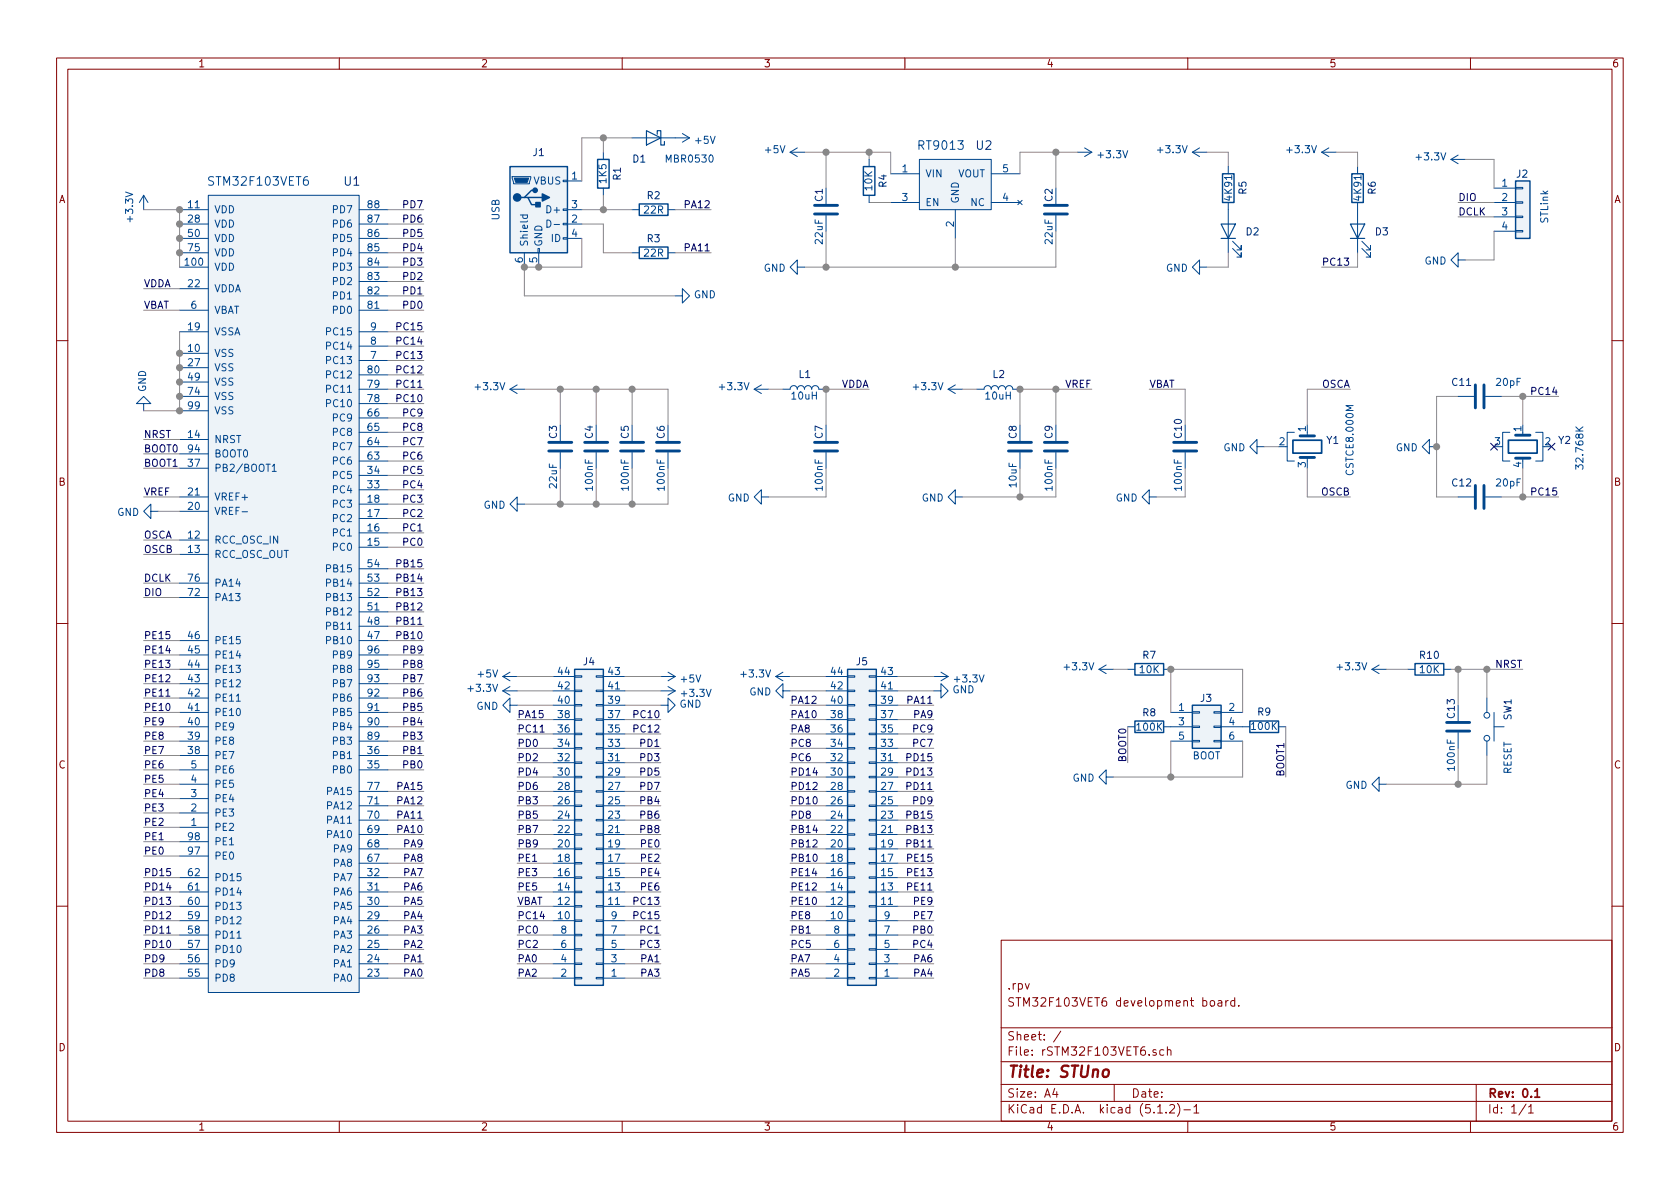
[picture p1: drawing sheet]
EESchema Schematic File Version 4
LIBS:rSTM32F103VET6-cache
EELAYER 29 0
EELAYER END
$Descr A4 11693 8268
encoding utf-8
Sheet 1 1
Title "STUno"
Date ""
Rev "0.1"
Comp ""
Comment1 "STM32F103VET6 development board."
Comment2 ".rpv"
Comment3 ""
Comment4 ""
$EndDescr
$Comp
L Device:C C13
U 1 1
P 10150 5050
F 0 "C13" V 10100 5100 50  0000 L CNN
F 1 "100nF" V 10100 4850 50  0000 C CNN
F 2 "Capacitors_SMD:C_0805" H 10188 4900 50  0001 C CNN
F 3 "~" H 10150 5050 50  0001 C CNN
	1    10150 5050
	1    0    0    -1  
$EndComp
$Comp
L Device:LED D2
U 1 1
P 8550 1600
F 0 "D2" V 8543 1483 50  0000 R CNN
F 1 "LED" V 8498 1483 50  0001 R CNN
F 2 "LEDs:LED_0805" H 8550 1600 50  0001 C CNN
F 3 "~" H 8550 1600 50  0001 C CNN
	1    8550 1600
	0    -1   -1   0   
$EndComp
$Comp
L Device:LED D3
U 1 1
P 9450 1600
F 0 "D3" V 9443 1483 50  0000 R CNN
F 1 "LED" V 9398 1483 50  0001 R CNN
F 2 "LEDs:LED_0805" H 9450 1600 50  0001 C CNN
F 3 "~" H 9450 1600 50  0001 C CNN
	1    9450 1600
	0    -1   -1   0   
$EndComp
$Comp
L Device:R R7
U 1 1
P 8000 4650
F 0 "R7" V 7900 4650 50  0000 C CNN
F 1 "10K" V 8000 4650 50  0000 C CNN
F 2 "Resistors_SMD:R_0603" V 7930 4650 50  0001 C CNN
F 3 "~" H 8000 4650 50  0001 C CNN
	1    8000 4650
	0    1    1    0   
$EndComp
$Comp
L Device:R R8
U 1 1
P 8000 5050
F 0 "R8" V 7900 5050 50  0000 C CNN
F 1 "100K" V 8000 5050 50  0000 C CNN
F 2 "Resistors_SMD:R_0603" V 7930 5050 50  0001 C CNN
F 3 "~" H 8000 5050 50  0001 C CNN
	1    8000 5050
	0    1    1    0   
$EndComp
$Comp
L Device:R R10
U 1 1
P 9950 4650
F 0 "R10" V 9850 4650 50  0000 C CNN
F 1 "10K" V 9950 4650 50  0000 C CNN
F 2 "Resistors_SMD:R_0603" V 9880 4650 50  0001 C CNN
F 3 "~" H 9950 4650 50  0001 C CNN
	1    9950 4650
	0    1    1    0   
$EndComp
$Comp
L Device:R R6
U 1 1
P 9450 1300
F 0 "R6" V 9550 1250 50  0000 L CNN
F 1 "4K91" V 9450 1300 50  0000 C CNN
F 2 "Resistors_SMD:R_0603" V 9380 1300 50  0001 C CNN
F 3 "~" H 9450 1300 50  0001 C CNN
	1    9450 1300
	1    0    0    -1  
$EndComp
$Comp
L Device:Crystal_GND2 Y1
U 1 1
P 9100 3100
F 0 "Y1" V 9054 3230 50  0000 L CNN
F 1 "CSTCE8.000M" H 8800 3400 50  0000 L CNN
F 2 ".rpvM:Crystal_CSTCE_3pin_3.2x1.3" H 9100 3100 50  0001 C CNN
F 3 "~" H 9100 3100 50  0001 C CNN
	1    9100 3100
	0    1    1    0   
$EndComp
$Comp
L Connector:USB_B_Micro J1
U 1 1
P 3750 1450
F 0 "J1" H 3750 1850 50  0000 C CNN
F 1 "USB" V 3450 1450 50  0000 C CNN
F 2 "Connectors_USB:USB_Micro-B_Molex_47346-0001" H 3900 1400 50  0001 C CNN
F 3 "~" H 3900 1400 50  0001 C CNN
	1    3750 1450
	1    0    0    -1  
$EndComp
$Comp
L Device:D_Schottky D1
U 1 1
P 4550 950
F 0 "D1" H 4650 1100 50  0000 C CNN
F 1 "MBR0530" H 4300 1100 50  0000 C CNN
F 2 "Diodes_SMD:D_SOD-123" H 4550 950 50  0001 C CNN
F 3 "~" H 4550 950 50  0001 C CNN
	1    4550 950 
	-1   0    0    1   
$EndComp
$Comp
L Connector_Generic:Conn_01x04 J2
U 1 1
P 10600 1400
F 0 "J2" H 10550 1600 50  0000 L CNN
F 1 "STLink" V 10750 1250 50  0000 L CNN
F 2 "Pin_Headers:Pin_Header_Straight_1x04_Pitch2.54mm" H 10600 1400 50  0001 C CNN
F 3 "~" H 10600 1400 50  0001 C CNN
	1    10600 1400
	1    0    0    -1  
$EndComp
$Comp
L power:GND #PWR0101
U 1 1
P 4700 2050
F 0 "#PWR0101" H 4700 1800 50  0001 C CNN
F 1 "GND" V 4705 1922 50  0000 R CNN
F 2 "" H 4700 2050 50  0001 C CNN
F 3 "" H 4700 2050 50  0001 C CNN
	1    4700 2050
	0    -1   -1   0   
$EndComp
Wire Wire Line
	3650 1850 3750 1850
$Comp
L power:+3.3V #PWR0102
U 1 1
P 7500 1050
F 0 "#PWR0102" H 7500 900 50  0001 C CNN
F 1 "+3.3V" V 7515 1178 50  0000 L CNN
F 2 "" H 7500 1050 50  0001 C CNN
F 3 "" H 7500 1050 50  0001 C CNN
	1    7500 1050
	0    1    1    0   
$EndComp
$Comp
L power:GND #PWR0103
U 1 1
P 8400 1850
F 0 "#PWR0103" H 8400 1600 50  0001 C CNN
F 1 "GND" V 8405 1722 50  0000 R CNN
F 2 "" H 8400 1850 50  0001 C CNN
F 3 "" H 8400 1850 50  0001 C CNN
	1    8400 1850
	0    1    1    0   
$EndComp
$Comp
L power:+3.3V #PWR0104
U 1 1
P 8400 1050
F 0 "#PWR0104" H 8400 900 50  0001 C CNN
F 1 "+3.3V" V 8415 1178 50  0000 L CNN
F 2 "" H 8400 1050 50  0001 C CNN
F 3 "" H 8400 1050 50  0001 C CNN
	1    8400 1050
	0    -1   -1   0   
$EndComp
$Comp
L power:+3.3V #PWR0105
U 1 1
P 10200 1100
F 0 "#PWR0105" H 10200 950 50  0001 C CNN
F 1 "+3.3V" V 10215 1228 50  0000 L CNN
F 2 "" H 10200 1100 50  0001 C CNN
F 3 "" H 10200 1100 50  0001 C CNN
	1    10200 1100
	0    -1   -1   0   
$EndComp
Wire Wire Line
	10400 1300 10400 1100
Wire Wire Line
	10400 1100 10200 1100
$Comp
L power:GND #PWR0106
U 1 1
P 10200 1800
F 0 "#PWR0106" H 10200 1550 50  0001 C CNN
F 1 "GND" V 10205 1672 50  0000 R CNN
F 2 "" H 10200 1800 50  0001 C CNN
F 3 "" H 10200 1800 50  0001 C CNN
	1    10200 1800
	0    1    1    0   
$EndComp
Wire Wire Line
	10400 1600 10400 1800
Wire Wire Line
	10400 1800 10200 1800
Text Label 10150 1400 0    50   ~ 0
DIO
Text Label 10150 1500 0    50   ~ 0
DCLK
Wire Wire Line
	10400 1500 10150 1500
Wire Wire Line
	10150 1400 10400 1400
$Comp
L power:GND #PWR0107
U 1 1
P 8800 3100
F 0 "#PWR0107" H 8800 2850 50  0001 C CNN
F 1 "GND" V 8805 2972 50  0000 R CNN
F 2 "" H 8800 3100 50  0001 C CNN
F 3 "" H 8800 3100 50  0001 C CNN
	1    8800 3100
	0    1    1    0   
$EndComp
Text Label 1000 3850 0    50   ~ 0
OSCB
Text Label 1000 3750 0    50   ~ 0
OSCA
Wire Wire Line
	5600 1850 5750 1850
Wire Wire Line
	5600 1050 5750 1050
$Comp
L power:GND #PWR0108
U 1 1
P 5600 1850
F 0 "#PWR0108" H 5600 1600 50  0001 C CNN
F 1 "GND" V 5605 1722 50  0000 R CNN
F 2 "" H 5600 1850 50  0001 C CNN
F 3 "" H 5600 1850 50  0001 C CNN
	1    5600 1850
	0    1    1    0   
$EndComp
$Comp
L Device:C C1
U 1 1
P 5750 1450
F 0 "C1" V 5700 1500 50  0000 L CNN
F 1 "22uF" V 5700 1200 50  0000 L CNN
F 2 "Capacitors_SMD:C_0805" H 5788 1300 50  0001 C CNN
F 3 "~" H 5750 1450 50  0001 C CNN
	1    5750 1450
	1    0    0    -1  
$EndComp
Wire Wire Line
	3900 2950 3900 2700
Wire Wire Line
	3900 3250 3900 3500
Wire Wire Line
	3650 3500 3900 3500
Wire Wire Line
	3650 2700 3900 2700
$Comp
L power:GND #PWR0109
U 1 1
P 3650 3500
F 0 "#PWR0109" H 3650 3250 50  0001 C CNN
F 1 "GND" V 3655 3372 50  0000 R CNN
F 2 "" H 3650 3500 50  0001 C CNN
F 3 "" H 3650 3500 50  0001 C CNN
	1    3650 3500
	0    1    1    0   
$EndComp
$Comp
L Device:C C3
U 1 1
P 3900 3100
F 0 "C3" V 3850 3150 50  0000 L CNN
F 1 "22uF" V 3850 2800 50  0000 L CNN
F 2 "Capacitors_SMD:C_0805" H 3938 2950 50  0001 C CNN
F 3 "~" H 3900 3100 50  0001 C CNN
	1    3900 3100
	1    0    0    -1  
$EndComp
$Comp
L power:+3.3V #PWR0110
U 1 1
P 3650 2700
F 0 "#PWR0110" H 3650 2550 50  0001 C CNN
F 1 "+3.3V" V 3665 2828 50  0000 L CNN
F 2 "" H 3650 2700 50  0001 C CNN
F 3 "" H 3650 2700 50  0001 C CNN
	1    3650 2700
	0    -1   -1   0   
$EndComp
$Comp
L power:+3.3V #PWR0111
U 1 1
P 1000 1450
F 0 "#PWR0111" H 1000 1300 50  0001 C CNN
F 1 "+3.3V" V 900 1350 50  0000 L CNN
F 2 "" H 1000 1450 50  0001 C CNN
F 3 "" H 1000 1450 50  0001 C CNN
	1    1000 1450
	1    0    0    -1  
$EndComp
$Comp
L power:GND #PWR0112
U 1 1
P 1000 2850
F 0 "#PWR0112" H 1000 2600 50  0001 C CNN
F 1 "GND" V 1005 2722 50  0000 R CNN
F 2 "" H 1000 2850 50  0001 C CNN
F 3 "" H 1000 2850 50  0001 C CNN
	1    1000 2850
	-1   0    0    1   
$EndComp
Text Label 6050 2700 2    50   ~ 0
VDDA
$Comp
L power:+3.3V #PWR0113
U 1 1
P 5350 2700
F 0 "#PWR0113" H 5350 2550 50  0001 C CNN
F 1 "+3.3V" V 5365 2828 50  0000 L CNN
F 2 "" H 5350 2700 50  0001 C CNN
F 3 "" H 5350 2700 50  0001 C CNN
	1    5350 2700
	0    -1   -1   0   
$EndComp
Text Label 1000 4150 0    50   ~ 0
DIO
Text Label 1000 4050 0    50   ~ 0
DCLK
Text Label 9400 2700 2    50   ~ 0
OSCA
Text Label 9400 3450 2    50   ~ 0
OSCB
Text Label 1000 3150 0    50   ~ 0
BOOT0
$Comp
L power:+3.3V #PWR0114
U 1 1
P 7750 4650
F 0 "#PWR0114" H 7750 4500 50  0001 C CNN
F 1 "+3.3V" V 7765 4778 50  0000 L CNN
F 2 "" H 7750 4650 50  0001 C CNN
F 3 "" H 7750 4650 50  0001 C CNN
	1    7750 4650
	0    -1   -1   0   
$EndComp
$Comp
L power:GND #PWR0115
U 1 1
P 7750 5400
F 0 "#PWR0115" H 7750 5150 50  0001 C CNN
F 1 "GND" V 7755 5272 50  0000 R CNN
F 2 "" H 7750 5400 50  0001 C CNN
F 3 "" H 7750 5400 50  0001 C CNN
	1    7750 5400
	0    1    1    0   
$EndComp
Text Label 7850 5300 1    50   ~ 0
BOOT0
Wire Wire Line
	7850 5300 7850 5050
Text Label 1000 3050 0    50   ~ 0
NRST
Text Label 10600 4650 2    50   ~ 0
NRST
$Comp
L power:+3.3V #PWR0116
U 1 1
P 9650 4650
F 0 "#PWR0116" H 9650 4500 50  0001 C CNN
F 1 "+3.3V" V 9665 4778 50  0000 L CNN
F 2 "" H 9650 4650 50  0001 C CNN
F 3 "" H 9650 4650 50  0001 C CNN
	1    9650 4650
	0    -1   -1   0   
$EndComp
$Comp
L power:GND #PWR0117
U 1 1
P 9650 5450
F 0 "#PWR0117" H 9650 5200 50  0001 C CNN
F 1 "GND" V 9655 5322 50  0000 R CNN
F 2 "" H 9650 5450 50  0001 C CNN
F 3 "" H 9650 5450 50  0001 C CNN
	1    9650 5450
	0    1    1    0   
$EndComp
$Comp
L Switch:SW_Push SW1
U 1 1
P 10350 5050
F 0 "SW1" H 10150 5200 50  0000 L CNN
F 1 "RESET" H 10450 5200 50  0000 L CNN
F 2 ".rpvM:Switch_SMD_5.2x6.4_reset" H 10350 5250 50  0001 C CNN
F 3 "~" H 10350 5250 50  0001 C CNN
	1    10350 5050
	0    1    1    0   
$EndComp
Wire Wire Line
	9650 4650 9800 4650
Wire Wire Line
	10100 4650 10150 4650
Connection ~ 10150 4650
Wire Wire Line
	10150 4650 10350 4650
Wire Wire Line
	10150 5200 10150 5450
Wire Wire Line
	10150 5450 9650 5450
$Comp
L Device:C C2
U 1 1
P 7350 1450
F 0 "C2" V 7300 1500 50  0000 L CNN
F 1 "22uF" V 7300 1200 50  0000 L CNN
F 2 "Capacitors_SMD:C_0805" H 7388 1300 50  0001 C CNN
F 3 "~" H 7350 1450 50  0001 C CNN
	1    7350 1450
	1    0    0    -1  
$EndComp
Wire Wire Line
	9450 1750 9450 1850
Wire Wire Line
	9450 1850 9200 1850
Text Label 9200 1850 0    50   ~ 0
PC13
Wire Wire Line
	9450 1050 9450 1150
$Comp
L power:GND #PWR0118
U 1 1
P 4600 4900
F 0 "#PWR0118" H 4600 4650 50  0001 C CNN
F 1 "GND" V 4605 4772 50  0000 R CNN
F 2 "" H 4600 4900 50  0001 C CNN
F 3 "" H 4600 4900 50  0001 C CNN
	1    4600 4900
	0    -1   -1   0   
$EndComp
$Comp
L power:GND #PWR0119
U 1 1
P 5500 4800
F 0 "#PWR0119" H 5500 4550 50  0001 C CNN
F 1 "GND" V 5505 4672 50  0000 R CNN
F 2 "" H 5500 4800 50  0001 C CNN
F 3 "" H 5500 4800 50  0001 C CNN
	1    5500 4800
	0    1    1    0   
$EndComp
$Comp
L power:+3.3V #PWR0120
U 1 1
P 4600 4800
F 0 "#PWR0120" H 4600 4650 50  0001 C CNN
F 1 "+3.3V" V 4615 4928 50  0000 L CNN
F 2 "" H 4600 4800 50  0001 C CNN
F 3 "" H 4600 4800 50  0001 C CNN
	1    4600 4800
	0    1    1    0   
$EndComp
$Comp
L power:+3.3V #PWR0121
U 1 1
P 5500 4700
F 0 "#PWR0121" H 5500 4550 50  0001 C CNN
F 1 "+3.3V" V 5515 4828 50  0000 L CNN
F 2 "" H 5500 4700 50  0001 C CNN
F 3 "" H 5500 4700 50  0001 C CNN
	1    5500 4700
	0    -1   -1   0   
$EndComp
Text Label 2950 6800 2    50   ~ 0
PA0
Text Label 2950 6700 2    50   ~ 0
PA1
Text Label 2950 6600 2    50   ~ 0
PA2
Text Label 2950 6500 2    50   ~ 0
PA3
Text Label 2950 6400 2    50   ~ 0
PA4
Text Label 2950 6300 2    50   ~ 0
PA5
Text Label 2950 6200 2    50   ~ 0
PA6
Text Label 2950 6100 2    50   ~ 0
PA7
Text Label 2950 5900 2    50   ~ 0
PA9
Text Label 2950 5800 2    50   ~ 0
PA10
Text Label 2950 5250 2    50   ~ 0
PB1
Wire Wire Line
	4350 4900 4600 4900
Wire Wire Line
	4350 4800 4600 4800
Wire Wire Line
	5750 4800 5500 4800
Wire Wire Line
	5500 4700 5750 4700
$Comp
L Device:L L1
U 1 1
P 5600 2700
F 0 "L1" V 5700 2650 50  0000 L CNN
F 1 "10uH" V 5550 2700 50  0000 C CNN
F 2 "Inductors_SMD:L_0805" H 5600 2700 50  0001 C CNN
F 3 "~" H 5600 2700 50  0001 C CNN
	1    5600 2700
	0    -1   -1   0   
$EndComp
$Comp
L Connector_Generic:Conn_02x03_Odd_Even J3
U 1 1
P 8350 5050
F 0 "J3" H 8350 5250 50  0000 L CNN
F 1 "BOOT" H 8300 4850 50  0000 L CNN
F 2 "Pin_Headers:Pin_Header_Straight_2x03_Pitch2.54mm" H 8350 5050 50  0001 C CNN
F 3 "~" H 8350 5050 50  0001 C CNN
	1    8350 5050
	1    0    0    -1  
$EndComp
$Comp
L power:GND #PWR0122
U 1 1
P 5350 3450
F 0 "#PWR0122" H 5350 3200 50  0001 C CNN
F 1 "GND" V 5355 3322 50  0000 R CNN
F 2 "" H 5350 3450 50  0001 C CNN
F 3 "" H 5350 3450 50  0001 C CNN
	1    5350 3450
	0    1    1    0   
$EndComp
Text Label 2950 6000 2    50   ~ 0
PA8
Text Label 2950 5700 2    50   ~ 0
PA11
Text Label 2950 5600 2    50   ~ 0
PA12
Text Label 2950 5500 2    50   ~ 0
PA15
Text Label 2950 5350 2    50   ~ 0
PB0
Text Label 2950 5050 2    50   ~ 0
PB4
Text Label 2950 5150 2    50   ~ 0
PB3
Text Label 2950 4950 2    50   ~ 0
PB5
Text Label 2950 4750 2    50   ~ 0
PB7
Text Label 2950 4850 2    50   ~ 0
PB6
Wire Wire Line
	2950 6800 2700 6800
Wire Wire Line
	2700 6700 2950 6700
Wire Wire Line
	2950 6600 2700 6600
Wire Wire Line
	2700 6500 2950 6500
Wire Wire Line
	2950 6400 2700 6400
Wire Wire Line
	2700 6300 2950 6300
Wire Wire Line
	2950 6200 2700 6200
Wire Wire Line
	2700 6100 2950 6100
Wire Wire Line
	2950 6000 2700 6000
Wire Wire Line
	2700 5900 2950 5900
Wire Wire Line
	2950 5800 2700 5800
Wire Wire Line
	2700 5700 2950 5700
Wire Wire Line
	2950 5600 2700 5600
Wire Wire Line
	2700 5500 2950 5500
Wire Wire Line
	2950 5350 2700 5350
Wire Wire Line
	2700 5250 2950 5250
Wire Wire Line
	2950 5150 2700 5150
Wire Wire Line
	2700 5050 2950 5050
Wire Wire Line
	2950 4950 2700 4950
Wire Wire Line
	2700 4850 2950 4850
Wire Wire Line
	2950 4750 2700 4750
Wire Wire Line
	1250 4050 1000 4050
Wire Wire Line
	1000 4150 1250 4150
Text Label 1000 2150 0    50   ~ 0
VBAT
Text Label 1000 3250 0    50   ~ 0
BOOT1
Text Label 2950 3800 2    50   ~ 0
PC0
Text Label 2950 3700 2    50   ~ 0
PC1
Text Label 2950 3600 2    50   ~ 0
PC2
Text Label 2950 3500 2    50   ~ 0
PC3
Text Label 2950 3400 2    50   ~ 0
PC4
Text Label 2950 3300 2    50   ~ 0
PC5
Text Label 2950 3200 2    50   ~ 0
PC6
Text Label 2950 3100 2    50   ~ 0
PC7
Text Label 2950 3000 2    50   ~ 0
PC8
Text Label 2950 2900 2    50   ~ 0
PC9
Text Label 2950 2800 2    50   ~ 0
PC10
Text Label 2950 2700 2    50   ~ 0
PC11
Text Label 2950 2600 2    50   ~ 0
PC12
Text Label 2950 2500 2    50   ~ 0
PC13
Text Label 2950 2400 2    50   ~ 0
PC14
Text Label 2950 2300 2    50   ~ 0
PC15
Text Label 2950 4550 2    50   ~ 0
PB9
Text Label 2950 4650 2    50   ~ 0
PB8
Text Label 2950 4350 2    50   ~ 0
PB11
Text Label 2950 4450 2    50   ~ 0
PB10
Text Label 2950 4250 2    50   ~ 0
PB12
Text Label 2950 4050 2    50   ~ 0
PB14
Text Label 2950 4150 2    50   ~ 0
PB13
Wire Wire Line
	2950 4650 2700 4650
Wire Wire Line
	2700 4550 2950 4550
Wire Wire Line
	2950 4450 2700 4450
Wire Wire Line
	2700 4350 2950 4350
Wire Wire Line
	2950 4250 2700 4250
Wire Wire Line
	2700 4150 2950 4150
Wire Wire Line
	2950 4050 2700 4050
Text Label 2950 3950 2    50   ~ 0
PB15
Wire Wire Line
	2950 3950 2700 3950
$Comp
L Device:R R9
U 1 1
P 8800 5050
F 0 "R9" V 8900 5050 50  0000 C CNN
F 1 "100K" V 8800 5050 50  0000 C CNN
F 2 "Resistors_SMD:R_0603" V 8730 5050 50  0001 C CNN
F 3 "~" H 8800 5050 50  0001 C CNN
	1    8800 5050
	0    -1   -1   0   
$EndComp
Text Label 8950 5400 1    50   ~ 0
BOOT1
$Comp
L power:+3.3V #PWR0123
U 1 1
P 9300 1050
F 0 "#PWR0123" H 9300 900 50  0001 C CNN
F 1 "+3.3V" V 9315 1178 50  0000 L CNN
F 2 "" H 9300 1050 50  0001 C CNN
F 3 "" H 9300 1050 50  0001 C CNN
	1    9300 1050
	0    -1   -1   0   
$EndComp
Wire Wire Line
	9300 1050 9450 1050
Wire Wire Line
	8800 3100 8900 3100
$Comp
L Device:C C4
U 1 1
P 4150 3100
F 0 "C4" V 4100 3150 50  0000 L CNN
F 1 "100nF" V 4100 2900 50  0000 C CNN
F 2 "Capacitors_SMD:C_0805" H 4188 2950 50  0001 C CNN
F 3 "~" H 4150 3100 50  0001 C CNN
	1    4150 3100
	1    0    0    -1  
$EndComp
$Comp
L Device:C C5
U 1 1
P 4400 3100
F 0 "C5" V 4350 3150 50  0000 L CNN
F 1 "100nF" V 4350 2900 50  0000 C CNN
F 2 "Capacitors_SMD:C_0805" H 4438 2950 50  0001 C CNN
F 3 "~" H 4400 3100 50  0001 C CNN
	1    4400 3100
	1    0    0    -1  
$EndComp
$Comp
L Device:C C6
U 1 1
P 4650 3100
F 0 "C6" V 4600 3150 50  0000 L CNN
F 1 "100nF" V 4600 2900 50  0000 C CNN
F 2 "Capacitors_SMD:C_0805" H 4688 2950 50  0001 C CNN
F 3 "~" H 4650 3100 50  0001 C CNN
	1    4650 3100
	1    0    0    -1  
$EndComp
Wire Wire Line
	3900 3500 4150 3500
Wire Wire Line
	4650 3500 4650 3250
Connection ~ 3900 3500
Wire Wire Line
	4400 3250 4400 3500
Connection ~ 4400 3500
Wire Wire Line
	4400 3500 4650 3500
Wire Wire Line
	4150 3250 4150 3500
Connection ~ 4150 3500
Wire Wire Line
	4150 3500 4400 3500
Wire Wire Line
	3900 2700 4150 2700
Wire Wire Line
	4150 2700 4150 2950
Connection ~ 3900 2700
Wire Wire Line
	4150 2700 4400 2700
Wire Wire Line
	4400 2700 4400 2950
Connection ~ 4150 2700
Wire Wire Line
	4400 2700 4650 2700
Wire Wire Line
	4650 2700 4650 2950
Connection ~ 4400 2700
$Comp
L Device:C C7
U 1 1
P 5750 3100
F 0 "C7" V 5700 3150 50  0000 L CNN
F 1 "100nF" V 5700 2900 50  0000 C CNN
F 2 "Capacitors_SMD:C_0805" H 5788 2950 50  0001 C CNN
F 3 "~" H 5750 3100 50  0001 C CNN
	1    5750 3100
	1    0    0    -1  
$EndComp
Wire Wire Line
	5450 2700 5350 2700
Wire Wire Line
	10150 4650 10150 4900
Wire Wire Line
	10150 5450 10350 5450
Wire Wire Line
	10350 5450 10350 5250
Connection ~ 10150 5450
Wire Wire Line
	10350 4850 10350 4650
Connection ~ 10350 4650
Wire Wire Line
	10350 4650 10600 4650
$Comp
L Device:R R2
U 1 1
P 4550 1450
F 0 "R2" V 4450 1450 50  0000 C CNN
F 1 "22R" V 4550 1450 50  0000 C CNN
F 2 "Resistors_SMD:R_0603" V 4480 1450 50  0001 C CNN
F 3 "~" H 4550 1450 50  0001 C CNN
	1    4550 1450
	0    1    1    0   
$EndComp
$Comp
L Device:R R3
U 1 1
P 4550 1750
F 0 "R3" V 4450 1750 50  0000 C CNN
F 1 "22R" V 4550 1750 50  0000 C CNN
F 2 "Resistors_SMD:R_0603" V 4480 1750 50  0001 C CNN
F 3 "~" H 4550 1750 50  0001 C CNN
	1    4550 1750
	0    1    1    0   
$EndComp
Wire Wire Line
	3650 1850 3650 2050
Connection ~ 3650 1850
Wire Wire Line
	4050 1450 4200 1450
Text Label 4950 1750 2    50   ~ 0
PA11
Text Label 4950 1450 2    50   ~ 0
PA12
Wire Wire Line
	4700 1750 4950 1750
Wire Wire Line
	4950 1450 4700 1450
$Comp
L Device:R R1
U 1 1
P 4200 1200
F 0 "R1" V 4100 1200 50  0000 C CNN
F 1 "1K5" V 4200 1200 50  0000 C CNN
F 2 "Resistors_SMD:R_0603" V 4130 1200 50  0001 C CNN
F 3 "~" H 4200 1200 50  0001 C CNN
	1    4200 1200
	-1   0    0    1   
$EndComp
Wire Wire Line
	4200 1350 4200 1450
Wire Wire Line
	4050 1250 4050 950 
Wire Wire Line
	4050 950  4200 950 
Wire Wire Line
	4200 1050 4200 950 
Wire Wire Line
	8400 1050 8550 1050
Wire Wire Line
	8550 1850 8400 1850
$Comp
L rLibrary:RT9013 U2
U 1 1
P 6650 1250
F 0 "U2" H 6850 1500 60  0000 C CNN
F 1 "RT9013" H 6550 1500 60  0000 C CNN
F 2 "TO_SOT_Packages_SMD:SOT-23-5" H 6650 1250 60  0001 C CNN
F 3 "" H 6650 1250 60  0001 C CNN
	1    6650 1250
	1    0    0    -1  
$EndComp
Wire Wire Line
	6650 1650 6650 1850
Wire Wire Line
	6200 1050 6200 1200
Wire Wire Line
	7100 1200 7100 1050
Wire Wire Line
	6650 1850 7350 1850
Wire Wire Line
	7350 1850 7350 1600
Connection ~ 6650 1850
Wire Wire Line
	7350 1300 7350 1050
Wire Wire Line
	7350 1050 7500 1050
Wire Wire Line
	7350 1050 7100 1050
Connection ~ 7350 1050
Wire Wire Line
	6200 1400 6050 1400
Wire Wire Line
	6050 1100 6050 1050
Connection ~ 6050 1050
Wire Wire Line
	6050 1050 6200 1050
Wire Wire Line
	5750 1300 5750 1050
Connection ~ 5750 1050
Wire Wire Line
	5750 1600 5750 1850
Connection ~ 5750 1850
Wire Wire Line
	5750 1850 6650 1850
Wire Wire Line
	5750 1050 6050 1050
$Comp
L power:+5V #PWR0124
U 1 1
P 4700 950
F 0 "#PWR0124" H 4700 800 50  0001 C CNN
F 1 "+5V" V 4715 1078 50  0000 L CNN
F 2 "" H 4700 950 50  0001 C CNN
F 3 "" H 4700 950 50  0001 C CNN
	1    4700 950 
	0    1    1    0   
$EndComp
$Comp
L power:+5V #PWR0125
U 1 1
P 5600 1050
F 0 "#PWR0125" H 5600 900 50  0001 C CNN
F 1 "+5V" V 5615 1178 50  0000 L CNN
F 2 "" H 5600 1050 50  0001 C CNN
F 3 "" H 5600 1050 50  0001 C CNN
	1    5600 1050
	0    -1   -1   0   
$EndComp
$Comp
L power:GND #PWR0126
U 1 1
P 8050 3450
F 0 "#PWR0126" H 8050 3200 50  0001 C CNN
F 1 "GND" V 8055 3322 50  0000 R CNN
F 2 "" H 8050 3450 50  0001 C CNN
F 3 "" H 8050 3450 50  0001 C CNN
	1    8050 3450
	0    1    1    0   
$EndComp
Text Label 8000 2700 0    50   ~ 0
VBAT
Wire Wire Line
	3650 2050 4700 2050
Wire Wire Line
	4200 950  4400 950 
Connection ~ 4200 950 
Wire Wire Line
	4200 1450 4400 1450
Connection ~ 4200 1450
Wire Wire Line
	4200 1750 4400 1750
Wire Wire Line
	4050 1550 4200 1550
$Comp
L power:+5V #PWR0127
U 1 1
P 3600 4700
F 0 "#PWR0127" H 3600 4550 50  0001 C CNN
F 1 "+5V" V 3615 4828 50  0000 L CNN
F 2 "" H 3600 4700 50  0001 C CNN
F 3 "" H 3600 4700 50  0001 C CNN
	1    3600 4700
	0    -1   -1   0   
$EndComp
Wire Wire Line
	8550 1750 8550 1850
$Comp
L rLibrary:STM32F103VET6 U1
U 1 1
P 2050 3850
F 0 "U1" H 2450 6450 60  0000 C CNN
F 1 "STM32F103VET6" H 1800 6450 60  0000 C CNN
F 2 "Housings_QFP:LQFP-100_14x14mm_Pitch0.5mm" H 550 2100 60  0001 C CNN
F 3 "" H 550 2100 60  0001 C CNN
	1    2050 3850
	1    0    0    -1  
$EndComp
Wire Wire Line
	1000 1450 1250 1450
Wire Wire Line
	1250 1450 1250 1550
Connection ~ 1250 1450
Wire Wire Line
	1250 1550 1250 1650
Connection ~ 1250 1550
Wire Wire Line
	1250 1650 1250 1750
Connection ~ 1250 1650
Wire Wire Line
	1250 1750 1250 1850
Connection ~ 1250 1750
Wire Wire Line
	1250 2300 1250 2450
Wire Wire Line
	1250 2450 1250 2550
Connection ~ 1250 2450
Wire Wire Line
	1250 2550 1250 2650
Connection ~ 1250 2550
Wire Wire Line
	1250 2650 1250 2750
Connection ~ 1250 2650
Wire Wire Line
	1250 2750 1250 2850
Connection ~ 1250 2750
Wire Wire Line
	1250 2850 1000 2850
Connection ~ 1250 2850
Wire Wire Line
	2950 3800 2700 3800
Wire Wire Line
	2700 3700 2950 3700
Wire Wire Line
	2950 3600 2700 3600
Wire Wire Line
	2700 3500 2950 3500
Wire Wire Line
	2950 3400 2700 3400
Wire Wire Line
	2700 3300 2950 3300
Wire Wire Line
	2950 3200 2700 3200
Wire Wire Line
	2700 3100 2950 3100
Wire Wire Line
	2950 3000 2700 3000
Wire Wire Line
	2700 2900 2950 2900
Wire Wire Line
	2950 2800 2700 2800
Wire Wire Line
	2700 2700 2950 2700
Wire Wire Line
	2950 2600 2700 2600
Wire Wire Line
	2950 2500 2700 2500
Wire Wire Line
	2700 2400 2950 2400
Wire Wire Line
	2950 2300 2700 2300
Text Label 2950 2150 2    50   ~ 0
PD0
Text Label 2950 2050 2    50   ~ 0
PD1
Text Label 2950 1950 2    50   ~ 0
PD2
Text Label 2950 1850 2    50   ~ 0
PD3
Text Label 2950 1750 2    50   ~ 0
PD4
Text Label 2950 1650 2    50   ~ 0
PD5
Text Label 2950 1550 2    50   ~ 0
PD6
Text Label 2950 1450 2    50   ~ 0
PD7
Wire Wire Line
	2950 2150 2700 2150
Wire Wire Line
	2700 2050 2950 2050
Wire Wire Line
	2950 1950 2700 1950
Wire Wire Line
	2700 1850 2950 1850
Wire Wire Line
	2950 1750 2700 1750
Wire Wire Line
	2700 1650 2950 1650
Wire Wire Line
	2950 1550 2700 1550
Wire Wire Line
	2700 1450 2950 1450
Text Label 1000 6700 0    50   ~ 0
PD9
Text Label 1000 6800 0    50   ~ 0
PD8
Text Label 1000 6500 0    50   ~ 0
PD11
Text Label 1000 6400 0    50   ~ 0
PD12
Text Label 1000 6200 0    50   ~ 0
PD14
Text Label 1000 6300 0    50   ~ 0
PD13
Wire Wire Line
	1000 6800 1250 6800
Wire Wire Line
	1250 6700 1000 6700
Wire Wire Line
	1250 6500 1000 6500
Wire Wire Line
	1000 6400 1250 6400
Wire Wire Line
	1250 6300 1000 6300
Wire Wire Line
	1000 6200 1250 6200
Text Label 1000 6100 0    50   ~ 0
PD15
Wire Wire Line
	1000 6100 1250 6100
Wire Wire Line
	1000 6600 1250 6600
Text Label 1000 6600 0    50   ~ 0
PD10
Text Label 1000 5750 0    50   ~ 0
PE2
Text Label 1000 5950 0    50   ~ 0
PE0
Text Label 1000 5550 0    50   ~ 0
PE4
Text Label 1000 5650 0    50   ~ 0
PE3
Text Label 1000 5450 0    50   ~ 0
PE5
Text Label 1000 5250 0    50   ~ 0
PE7
Text Label 1000 5350 0    50   ~ 0
PE6
Wire Wire Line
	1250 5950 1000 5950
Wire Wire Line
	1000 5750 1250 5750
Wire Wire Line
	1250 5650 1000 5650
Wire Wire Line
	1000 5550 1250 5550
Wire Wire Line
	1250 5450 1000 5450
Wire Wire Line
	1000 5350 1250 5350
Wire Wire Line
	1250 5250 1000 5250
Text Label 1000 5050 0    50   ~ 0
PE9
Text Label 1000 5150 0    50   ~ 0
PE8
Text Label 1000 4850 0    50   ~ 0
PE11
Text Label 1000 4950 0    50   ~ 0
PE10
Text Label 1000 4750 0    50   ~ 0
PE12
Text Label 1000 4550 0    50   ~ 0
PE14
Text Label 1000 4650 0    50   ~ 0
PE13
Wire Wire Line
	1250 5150 1000 5150
Wire Wire Line
	1000 5050 1250 5050
Wire Wire Line
	1250 4950 1000 4950
Wire Wire Line
	1000 4850 1250 4850
Wire Wire Line
	1250 4750 1000 4750
Wire Wire Line
	1000 4650 1250 4650
Wire Wire Line
	1250 4550 1000 4550
Text Label 1000 4450 0    50   ~ 0
PE15
Wire Wire Line
	1250 4450 1000 4450
Text Label 1000 5850 0    50   ~ 0
PE1
Wire Wire Line
	1250 5850 1000 5850
Wire Wire Line
	1250 3050 1000 3050
Wire Wire Line
	1000 3150 1250 3150
Wire Wire Line
	1250 3250 1000 3250
Wire Wire Line
	1250 3750 1000 3750
Wire Wire Line
	1250 3850 1000 3850
$Comp
L power:GND #PWR0128
U 1 1
P 1100 3550
F 0 "#PWR0128" H 1100 3300 50  0001 C CNN
F 1 "GND" V 1105 3422 50  0000 R CNN
F 2 "" H 1100 3550 50  0001 C CNN
F 3 "" H 1100 3550 50  0001 C CNN
	1    1100 3550
	0    1    1    0   
$EndComp
Wire Wire Line
	1250 3550 1100 3550
Wire Wire Line
	1250 3450 1000 3450
Wire Wire Line
	1250 2150 1000 2150
Text Label 1000 3450 0    50   ~ 0
VREF
Text Label 1000 2000 0    50   ~ 0
VDDA
Wire Wire Line
	1250 2000 1000 2000
Wire Wire Line
	4200 1550 4200 1750
Wire Wire Line
	3750 1850 4050 1850
Wire Wire Line
	4050 1850 4050 1650
Connection ~ 3750 1850
Wire Wire Line
	7850 4650 7750 4650
Wire Wire Line
	8650 4650 8650 4950
Wire Wire Line
	8150 5150 8150 5400
Connection ~ 8150 5400
Wire Wire Line
	8150 5400 8650 5400
Wire Wire Line
	8650 5150 8650 5400
Wire Wire Line
	8950 5050 8950 5400
Wire Wire Line
	7750 5400 8150 5400
Wire Wire Line
	8650 4650 8150 4650
Wire Wire Line
	8150 4650 8150 4950
Connection ~ 8150 4650
Text Label 7600 2700 2    50   ~ 0
VREF
$Comp
L power:+3.3V #PWR0129
U 1 1
P 6700 2700
F 0 "#PWR0129" H 6700 2550 50  0001 C CNN
F 1 "+3.3V" V 6715 2828 50  0000 L CNN
F 2 "" H 6700 2700 50  0001 C CNN
F 3 "" H 6700 2700 50  0001 C CNN
	1    6700 2700
	0    -1   -1   0   
$EndComp
$Comp
L Device:L L2
U 1 1
P 6950 2700
F 0 "L2" V 7050 2650 50  0000 L CNN
F 1 "10uH" V 6900 2700 50  0000 C CNN
F 2 "Inductors_SMD:L_0805" H 6950 2700 50  0001 C CNN
F 3 "~" H 6950 2700 50  0001 C CNN
	1    6950 2700
	0    -1   -1   0   
$EndComp
$Comp
L Device:C C8
U 1 1
P 7100 3100
F 0 "C8" V 7050 3150 50  0000 L CNN
F 1 "10uF" V 7050 2900 50  0000 C CNN
F 2 "Capacitors_SMD:C_0805" H 7138 2950 50  0001 C CNN
F 3 "~" H 7100 3100 50  0001 C CNN
	1    7100 3100
	1    0    0    -1  
$EndComp
$Comp
L power:GND #PWR0130
U 1 1
P 6700 3450
F 0 "#PWR0130" H 6700 3200 50  0001 C CNN
F 1 "GND" V 6705 3322 50  0000 R CNN
F 2 "" H 6700 3450 50  0001 C CNN
F 3 "" H 6700 3450 50  0001 C CNN
	1    6700 3450
	0    1    1    0   
$EndComp
$Comp
L Device:C C9
U 1 1
P 7350 3100
F 0 "C9" V 7300 3150 50  0000 L CNN
F 1 "100nF" V 7300 2900 50  0000 C CNN
F 2 "Capacitors_SMD:C_0805" H 7388 2950 50  0001 C CNN
F 3 "~" H 7350 3100 50  0001 C CNN
	1    7350 3100
	1    0    0    -1  
$EndComp
Wire Wire Line
	6800 2700 6700 2700
Wire Wire Line
	6700 3450 7100 3450
Wire Wire Line
	7350 3450 7350 3250
Wire Wire Line
	7100 3250 7100 3450
Connection ~ 7100 3450
Wire Wire Line
	7100 3450 7350 3450
Wire Wire Line
	7100 2950 7100 2700
Wire Wire Line
	7100 2700 7350 2700
Connection ~ 7100 2700
Wire Wire Line
	7350 2950 7350 2700
Connection ~ 7350 2700
Wire Wire Line
	7350 2700 7600 2700
Wire Wire Line
	5350 3450 5750 3450
Wire Wire Line
	5750 3450 5750 3250
Wire Wire Line
	5750 2950 5750 2700
Wire Wire Line
	5750 2700 6050 2700
Connection ~ 5750 2700
Wire Wire Line
	8550 1050 8550 1150
$Comp
L Device:C C10
U 1 1
P 8250 3100
F 0 "C10" V 8200 3150 50  0000 L CNN
F 1 "100nF" V 8200 2900 50  0000 C CNN
F 2 "Capacitors_SMD:C_0805" H 8288 2950 50  0001 C CNN
F 3 "~" H 8250 3100 50  0001 C CNN
	1    8250 3100
	1    0    0    -1  
$EndComp
Wire Wire Line
	8000 2700 8250 2700
Wire Wire Line
	8250 2700 8250 2950
Wire Wire Line
	8050 3450 8250 3450
Wire Wire Line
	8250 3450 8250 3250
$Comp
L Device:R R5
U 1 1
P 8550 1300
F 0 "R5" V 8650 1250 50  0000 L CNN
F 1 "4K91" V 8550 1300 50  0000 C CNN
F 2 "Resistors_SMD:R_0603" V 8480 1300 50  0001 C CNN
F 3 "~" H 8550 1300 50  0001 C CNN
	1    8550 1300
	1    0    0    -1  
$EndComp
$Comp
L Device:R R4
U 1 1
P 6050 1250
F 0 "R4" V 5950 1250 50  0000 C CNN
F 1 "10K" V 6050 1250 50  0000 C CNN
F 2 "Resistors_SMD:R_0603" V 5980 1250 50  0001 C CNN
F 3 "~" H 6050 1250 50  0001 C CNN
	1    6050 1250
	-1   0    0    1   
$EndComp
$Comp
L Connector_Generic:Conn_02x22_Odd_Even J4
U 1 1
P 4150 5800
F 0 "J4" H 4200 4600 50  0000 C CNN
F 1 " " H 4200 6926 50  0001 C CNN
F 2 "Pin_Headers:Pin_Header_Straight_2x22_Pitch2.54mm" H 4150 5800 50  0001 C CNN
F 3 "~" H 4150 5800 50  0001 C CNN
	1    4150 5800
	-1   0    0    1   
$EndComp
$Comp
L Connector_Generic:Conn_02x22_Odd_Even J5
U 1 1
P 6050 5800
F 0 "J5" H 6100 4600 50  0000 C CNN
F 1 " " H 6100 6926 50  0001 C CNN
F 2 "Pin_Headers:Pin_Header_Straight_2x22_Pitch2.54mm" H 6050 5800 50  0001 C CNN
F 3 "~" H 6050 5800 50  0001 C CNN
	1    6050 5800
	-1   0    0    1   
$EndComp
Wire Wire Line
	3600 4700 3850 4700
$Comp
L power:+5V #PWR0131
U 1 1
P 4600 4700
F 0 "#PWR0131" H 4600 4550 50  0001 C CNN
F 1 "+5V" V 4615 4828 50  0000 L CNN
F 2 "" H 4600 4700 50  0001 C CNN
F 3 "" H 4600 4700 50  0001 C CNN
	1    4600 4700
	0    1    1    0   
$EndComp
Wire Wire Line
	4600 4700 4350 4700
$Comp
L power:GND #PWR0132
U 1 1
P 6500 4800
F 0 "#PWR0132" H 6500 4550 50  0001 C CNN
F 1 "GND" V 6505 4672 50  0000 R CNN
F 2 "" H 6500 4800 50  0001 C CNN
F 3 "" H 6500 4800 50  0001 C CNN
	1    6500 4800
	0    -1   -1   0   
$EndComp
$Comp
L power:+3.3V #PWR0133
U 1 1
P 6500 4700
F 0 "#PWR0133" H 6500 4550 50  0001 C CNN
F 1 "+3.3V" V 6515 4828 50  0000 L CNN
F 2 "" H 6500 4700 50  0001 C CNN
F 3 "" H 6500 4700 50  0001 C CNN
	1    6500 4700
	0    1    1    0   
$EndComp
Wire Wire Line
	6250 4800 6500 4800
Wire Wire Line
	6500 4700 6250 4700
Wire Wire Line
	3850 4800 3600 4800
$Comp
L power:+3.3V #PWR0134
U 1 1
P 3600 4800
F 0 "#PWR0134" H 3600 4650 50  0001 C CNN
F 1 "+3.3V" V 3615 4928 50  0000 L CNN
F 2 "" H 3600 4800 50  0001 C CNN
F 3 "" H 3600 4800 50  0001 C CNN
	1    3600 4800
	0    -1   -1   0   
$EndComp
Wire Wire Line
	3850 4900 3600 4900
$Comp
L power:GND #PWR0135
U 1 1
P 3600 4900
F 0 "#PWR0135" H 3600 4650 50  0001 C CNN
F 1 "GND" V 3605 4772 50  0000 R CNN
F 2 "" H 3600 4900 50  0001 C CNN
F 3 "" H 3600 4900 50  0001 C CNN
	1    3600 4900
	0    1    1    0   
$EndComp
Text Label 6500 5600 2    50   ~ 0
PD9
Text Label 5500 5700 0    50   ~ 0
PD8
Text Label 6500 5500 2    50   ~ 0
PD11
Text Label 5500 5500 0    50   ~ 0
PD12
Text Label 5500 5400 0    50   ~ 0
PD14
Text Label 6500 5400 2    50   ~ 0
PD13
Wire Wire Line
	5500 5700 5750 5700
Wire Wire Line
	6250 5600 6500 5600
Wire Wire Line
	6250 5500 6500 5500
Wire Wire Line
	5500 5500 5750 5500
Wire Wire Line
	6250 5400 6500 5400
Wire Wire Line
	5500 5400 5750 5400
Text Label 6500 5300 2    50   ~ 0
PD15
Wire Wire Line
	6500 5300 6250 5300
Wire Wire Line
	5500 5600 5750 5600
Text Label 5500 5600 0    50   ~ 0
PD10
Text Label 4600 5900 2    50   ~ 0
PE0
Text Label 4600 6100 2    50   ~ 0
PE4
Text Label 3600 6100 0    50   ~ 0
PE3
Text Label 3600 6200 0    50   ~ 0
PE5
Text Label 6500 6400 2    50   ~ 0
PE7
Text Label 4600 6200 2    50   ~ 0
PE6
Wire Wire Line
	4350 5900 4600 5900
Wire Wire Line
	4600 6000 4350 6000
Wire Wire Line
	3850 6100 3600 6100
Wire Wire Line
	4600 6100 4350 6100
Wire Wire Line
	3850 6200 3600 6200
Wire Wire Line
	4600 6200 4350 6200
Wire Wire Line
	6250 6400 6500 6400
Text Label 6500 6300 2    50   ~ 0
PE9
Text Label 5500 6400 0    50   ~ 0
PE8
Text Label 5500 6200 0    50   ~ 0
PE12
Text Label 6500 6100 2    50   ~ 0
PE13
Wire Wire Line
	5750 6400 5500 6400
Wire Wire Line
	6500 6300 6250 6300
Wire Wire Line
	5750 6200 5500 6200
Wire Wire Line
	6500 6100 6250 6100
Text Label 3600 6000 0    50   ~ 0
PE1
Wire Wire Line
	3850 6000 3600 6000
Text Label 3600 6500 0    50   ~ 0
PC0
Text Label 4600 6500 2    50   ~ 0
PC1
Text Label 3600 6600 0    50   ~ 0
PC2
Text Label 4600 6600 2    50   ~ 0
PC3
Text Label 6500 6600 2    50   ~ 0
PC4
Text Label 5500 6600 0    50   ~ 0
PC5
Text Label 5500 5300 0    50   ~ 0
PC6
Text Label 6500 5200 2    50   ~ 0
PC7
Text Label 5500 5200 0    50   ~ 0
PC8
Text Label 6500 5100 2    50   ~ 0
PC9
Text Label 4600 5000 2    50   ~ 0
PC10
Text Label 3600 5100 0    50   ~ 0
PC11
Text Label 4600 5100 2    50   ~ 0
PC12
Text Label 4600 6300 2    50   ~ 0
PC13
Text Label 3600 6400 0    50   ~ 0
PC14
Text Label 4600 6400 2    50   ~ 0
PC15
Wire Wire Line
	3600 6500 3850 6500
Wire Wire Line
	4350 6500 4600 6500
Wire Wire Line
	3600 6600 3850 6600
Wire Wire Line
	4350 6600 4600 6600
Wire Wire Line
	6500 6600 6250 6600
Wire Wire Line
	5750 6600 5500 6600
Wire Wire Line
	5500 5300 5750 5300
Wire Wire Line
	6250 5200 6500 5200
Wire Wire Line
	5500 5200 5750 5200
Wire Wire Line
	6250 5100 6500 5100
Wire Wire Line
	4600 5000 4350 5000
Wire Wire Line
	3850 5100 3600 5100
Wire Wire Line
	4600 5100 4350 5100
Wire Wire Line
	4600 6300 4350 6300
Wire Wire Line
	3850 6400 3600 6400
Wire Wire Line
	4600 6400 4350 6400
Text Label 3600 5200 0    50   ~ 0
PD0
Text Label 4600 5200 2    50   ~ 0
PD1
Text Label 3600 5300 0    50   ~ 0
PD2
Text Label 4600 5300 2    50   ~ 0
PD3
Text Label 3600 5400 0    50   ~ 0
PD4
Text Label 4600 5400 2    50   ~ 0
PD5
Text Label 3600 5500 0    50   ~ 0
PD6
Text Label 4600 5500 2    50   ~ 0
PD7
Wire Wire Line
	3600 5200 3850 5200
Wire Wire Line
	4350 5200 4600 5200
Wire Wire Line
	3600 5300 3850 5300
Wire Wire Line
	4350 5300 4600 5300
Wire Wire Line
	3600 5400 3850 5400
Wire Wire Line
	4350 5400 4600 5400
Wire Wire Line
	3600 5500 3850 5500
Wire Wire Line
	4350 5500 4600 5500
Wire Wire Line
	6500 6200 6250 6200
Text Label 6500 6200 2    50   ~ 0
PE11
Wire Wire Line
	5750 6300 5500 6300
Text Label 5500 6300 0    50   ~ 0
PE10
Wire Wire Line
	6250 6000 6500 6000
Text Label 6500 6000 2    50   ~ 0
PE15
Wire Wire Line
	5750 6100 5500 6100
Text Label 5500 6100 0    50   ~ 0
PE14
Text Label 3600 6700 0    50   ~ 0
PA0
Text Label 4600 6700 2    50   ~ 0
PA1
Text Label 3600 6800 0    50   ~ 0
PA2
Text Label 4600 6800 2    50   ~ 0
PA3
Text Label 6500 6800 2    50   ~ 0
PA4
Text Label 5500 6800 0    50   ~ 0
PA5
Text Label 6500 6700 2    50   ~ 0
PA6
Text Label 5500 6700 0    50   ~ 0
PA7
Text Label 6500 5000 2    50   ~ 0
PA9
Text Label 5500 5000 0    50   ~ 0
PA10
Text Label 5500 6500 0    50   ~ 0
PB1
Text Label 5500 5100 0    50   ~ 0
PA8
Text Label 6500 4900 2    50   ~ 0
PA11
Text Label 5500 4900 0    50   ~ 0
PA12
Text Label 3600 5000 0    50   ~ 0
PA15
Text Label 6500 6500 2    50   ~ 0
PB0
Text Label 4600 5600 2    50   ~ 0
PB4
Text Label 3600 5600 0    50   ~ 0
PB3
Text Label 3600 5700 0    50   ~ 0
PB5
Text Label 3600 5800 0    50   ~ 0
PB7
Text Label 4600 5700 2    50   ~ 0
PB6
Wire Wire Line
	3600 6700 3850 6700
Wire Wire Line
	4350 6700 4600 6700
Wire Wire Line
	3600 6800 3850 6800
Wire Wire Line
	4350 6800 4600 6800
Wire Wire Line
	6500 6800 6250 6800
Wire Wire Line
	5750 6800 5500 6800
Wire Wire Line
	6500 6700 6250 6700
Wire Wire Line
	5750 6700 5500 6700
Wire Wire Line
	5500 5100 5750 5100
Wire Wire Line
	6250 5000 6500 5000
Wire Wire Line
	5500 5000 5750 5000
Wire Wire Line
	6250 4900 6500 4900
Wire Wire Line
	5500 4900 5750 4900
Wire Wire Line
	3850 5000 3600 5000
Wire Wire Line
	6500 6500 6250 6500
Wire Wire Line
	5750 6500 5500 6500
Wire Wire Line
	3600 5600 3850 5600
Wire Wire Line
	4350 5600 4600 5600
Wire Wire Line
	3600 5700 3850 5700
Wire Wire Line
	4350 5700 4600 5700
Wire Wire Line
	3600 5800 3850 5800
Text Label 3600 5900 0    50   ~ 0
PB9
Text Label 4600 5800 2    50   ~ 0
PB8
Text Label 6500 5900 2    50   ~ 0
PB11
Text Label 5500 6000 0    50   ~ 0
PB10
Text Label 5500 5900 0    50   ~ 0
PB12
Text Label 5500 5800 0    50   ~ 0
PB14
Text Label 6500 5800 2    50   ~ 0
PB13
Wire Wire Line
	4600 5800 4350 5800
Wire Wire Line
	3850 5900 3600 5900
Wire Wire Line
	5500 6000 5750 6000
Wire Wire Line
	6250 5900 6500 5900
Wire Wire Line
	5500 5900 5750 5900
Wire Wire Line
	6250 5800 6500 5800
Wire Wire Line
	5500 5800 5750 5800
Text Label 6500 5700 2    50   ~ 0
PB15
Wire Wire Line
	6500 5700 6250 5700
Text Label 4600 6000 2    50   ~ 0
PE2
Text Label 3600 6300 0    50   ~ 0
VBAT
Wire Wire Line
	3850 6300 3600 6300
Wire Wire Line
	9400 2700 9100 2700
Wire Wire Line
	9100 2700 9100 2950
Wire Wire Line
	9100 3250 9100 3450
Wire Wire Line
	9100 3450 9400 3450
$Comp
L Device:Crystal_GND23 Y2
U 1 1
P 10600 3100
F 0 "Y2" V 10554 3344 50  0000 L CNN
F 1 "32.768K" H 10450 3500 50  0000 L CNN
F 2 ".rpvM:Crystal_4pin_SMD_2.5x4.6" H 10600 3100 50  0001 C CNN
F 3 "~" H 10600 3100 50  0001 C CNN
	1    10600 3100
	0    1    1    0   
$EndComp
$Comp
L power:GND #PWR0136
U 1 1
P 10000 3100
F 0 "#PWR0136" H 10000 2850 50  0001 C CNN
F 1 "GND" V 10005 2972 50  0000 R CNN
F 2 "" H 10000 3100 50  0001 C CNN
F 3 "" H 10000 3100 50  0001 C CNN
	1    10000 3100
	0    1    1    0   
$EndComp
Text Label 10850 2750 2    50   ~ 0
PC14
Text Label 10850 3450 2    50   ~ 0
PC15
Wire Wire Line
	10850 3450 10600 3450
Wire Wire Line
	10600 3450 10600 3250
Wire Wire Line
	10600 2950 10600 2750
Wire Wire Line
	10600 2750 10850 2750
Wire Wire Line
	10600 2750 10450 2750
Connection ~ 10600 2750
Wire Wire Line
	10450 3450 10600 3450
Connection ~ 10600 3450
Wire Wire Line
	10150 3450 10000 3450
Wire Wire Line
	10000 3450 10000 3100
Wire Wire Line
	10000 3100 10000 2750
Wire Wire Line
	10000 2750 10150 2750
Connection ~ 10000 3100
$Comp
L Device:C C12
U 1 1
P 10300 3450
F 0 "C12" V 10200 3250 50  0000 L CNN
F 1 "20pF" V 10200 3650 50  0000 C CNN
F 2 "Capacitors_SMD:C_0805" H 10338 3300 50  0001 C CNN
F 3 "~" H 10300 3450 50  0001 C CNN
	1    10300 3450
	0    1    1    0   
$EndComp
$Comp
L Device:C C11
U 1 1
P 10300 2750
F 0 "C11" V 10200 2550 50  0000 L CNN
F 1 "20pF" V 10200 2950 50  0000 C CNN
F 2 "Capacitors_SMD:C_0805" H 10338 2600 50  0001 C CNN
F 3 "~" H 10300 2750 50  0001 C CNN
	1    10300 2750
	0    1    1    0   
$EndComp
NoConn ~ 10400 3100
NoConn ~ 10800 3100
$EndSCHEMATC
